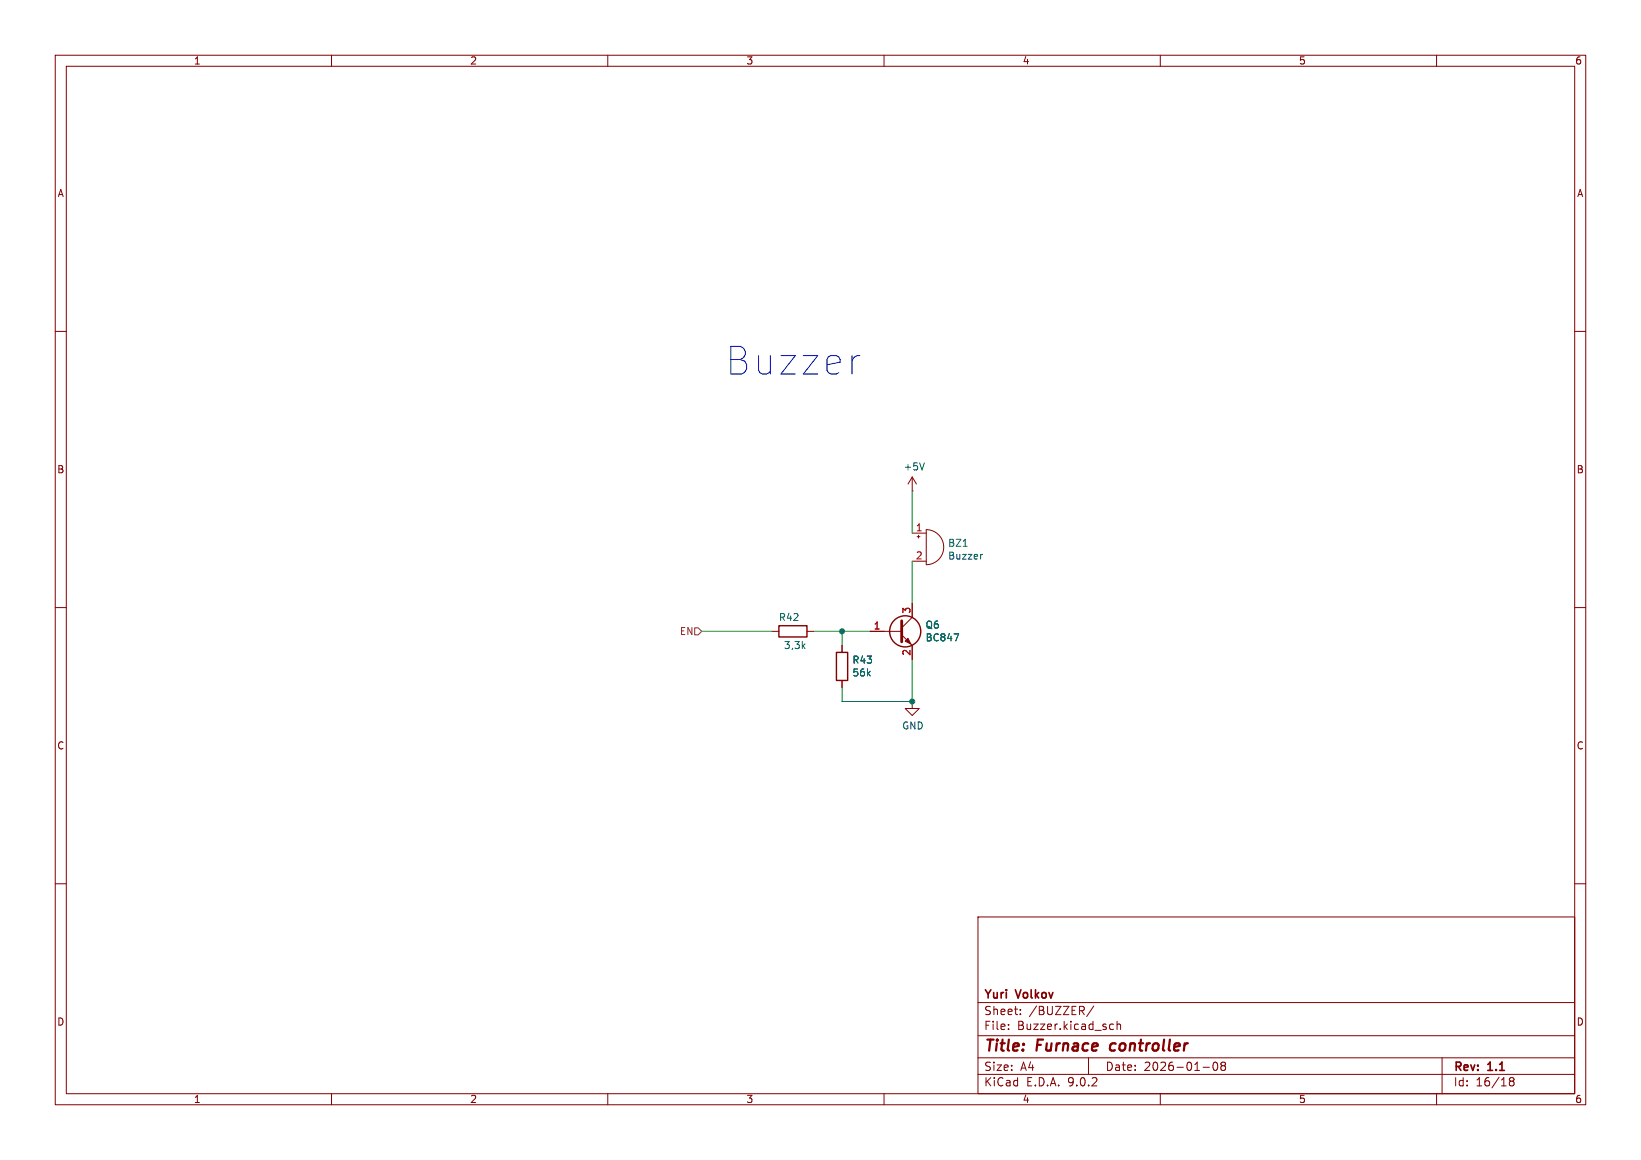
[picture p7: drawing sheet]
<svg xmlns="http://www.w3.org/2000/svg" width="297mm" height="210mm" viewBox="0 0 297 210" stroke-linecap="round" stroke-linejoin="round" font-family="sans-serif">
<g fill="none" stroke="#840000" stroke-width=".18">
<path d="M10 10h277v190h-277zM12 12h273v186h-273zM60 10v2M110 10v2M160 10v2M210 10v2M260 10v2M10 60h2M285 60h2M165.1 88.9h.1M165.1 86.4l-.8 1.2M165.1 86.4l.8 1.2"/>
<path d="M165.1 86.4v2.5M165.1 96.5h2.5M166 97.2h.5M166.2 96.9v.5M167.6 95.9a3.2 3.2 0 0 1 3.2 3.2 3.2 3.2 0 0 1-3.2 3.1zM10 110h2M139.7 114.3h1.3M146 114.3h1.3M152.4 116.8v1.3M157.5 114.3h5.7M163.2 114.9l1.9 1.9v2.6M165.1 109.2v2.6l-1.9 1.9"/>
<path d="M165.1 101.6h2.5M285 110h2M152.4 123.2v1.3M165.1 127v1.3h1.3l-1.3 1.2-1.3-1.2h1.3M165.1 127h.1M10 160h2M177 166h108v32h-108zM285 160h2M60 198v2M110 198v2M160 198v2M177 194.5h108"/>
<path d="M177 191.5h108M177 187.5h108M177 181.5h108M182.5 186.3v.1M182.5 185.5v.1M184.7 183.6v.1M184.7 182.8v.1M197 191.5v3M198 182.1l-1.3 2M201 186.3h.5M201 185.5h.5M202.2 185.5l.2-.1 .3 .1 .1 .9"/>
<path d="M202.2 184.9v1.5M210 198v2M217.7 193.2h1.2M219.7 192.4l.2-.1a.8 .8 0 0 1 .5 .7 .8 .8 0 0 1-.5 .8l-.2-.1-.2-.5zM221.2 192.9l-.2-.2 .2-.4 .5 .1 .1 .2-.3 .3M221.2 192.9l-.2 .3v.5l.2 .1 .5-.1 .1-.2-.1-.4-.2-.2M221.2 192.9h.3M260 198v2M261 191.5v6.5M273.5 195.7l-.3-.2 .3-.4 .4 .1 .1 .2-.3 .3M273.5 195.7l-.3 .3v.5l.3 .1 .4-.1 .1-.2v-.4l-.3-.2M273.5 195.7h.2"/>
</g>
<path d="M201.1 189.1l-.2 .7 .3 .4" fill="none" stroke="#840000" stroke-width=".4"/>
<path d="M167.3 83.8l-.4 1.3M174.3 98.9h.8M172.7 114.8h.8l-.5 1.2M177.8 100.4h-.2" fill="none" stroke="#006464" stroke-width=".18"/>
<g fill="none" stroke="#840000" stroke-width=".25">
<path d="M141 113.3h5v2h-5zM151.4 118.1h2v5.1h-2z"/>
<circle cx="163.8" cy="114.3" r="2.82"/>
</g>
<path d="M163.2 112.4v3.8" fill="none" stroke="#840000" stroke-width=".51"/>
<path d="M163.8 116.1l.5-.5 .5 1z" fill="#840000" stroke="#840000" stroke-width=".18"/>
<path d="M125.7 113.7h.7l.6 .6-.6 .6h-.7z" fill="none" stroke="#725600" stroke-width=".18"/>
<path d="M165.1 88.9v7.6M127 114.3h12.7M147.3 114.3h10.2M152.4 114.3v2.5M165.1 119.4v7.6h-12.7v-2.5M165.1 101.6v7.6" fill="none" stroke="#009600" stroke-width=".18"/>
<g fill="#009600" stroke="#009600" stroke-width=".18">
<circle cx="152.4" cy="114.3" r=".46"/>
<circle cx="165.1" cy="127" r=".46"/>
</g>
<text font-size="7" fill="#0000c2" x="131.7" y="68.3">Buzzer</text>
<g font-size="2.8" fill="#840000">
<text x="178" y="190.9">Title:</text>
<text x="187.7" y="190.9">Furnace</text>
<text x="201.8" y="190.9">controller</text>
</g>
<g font-size="2.1" fill="#840000">
<text x="178" y="184">Sheet:</text>
<text x="178" y="181.2">Yuri</text>
<text x="184" y="181.2">Volkov</text>
<text x="186.2" y="184">/BUZZER/</text>
<text x="178" y="186.7">File:</text>
<text x="184.1" y="186.7">Buzzer.kicad_sch</text>
<text x="178" y="196.9">KiCad</text>
<text x="178" y="194.1">Size:</text>
<text x="184.7" y="194.1">A4</text>
<text x="185.7" y="196.9">E.D.A.</text>
<text x="193.3" y="196.9">9.0.2</text>
<text x="200" y="194.1">Date:</text>
<text x="207" y="194.1">2026-01-08</text>
<text x="263" y="194.3">Rev:</text>
<text x="263" y="196.9">Id:</text>
<text x="267.1" y="196.9">16/18</text>
<text x="269.4" y="194.3">1.1</text>
</g>
<g font-size="1.8" fill="#840000">
<text x="35" y="11.9">1</text>
<text x="85" y="11.9">2</text>
<text x="135" y="11.9">3</text>
<text x="185" y="11.9">4</text>
<text x="235" y="11.9">5</text>
<text x="285" y="11.9">6</text>
<text x="10.3" y="35.9">A</text>
<text x="285.3" y="35.9">A</text>
<text x="10.3" y="85.9">B</text>
<text x="285.3" y="85.9">B</text>
<text x="10.3" y="135.9">C</text>
<text x="285.3" y="135.9">C</text>
<text x="10.3" y="185.9">D</text>
<text x="285.3" y="185.9">D</text>
<text x="35" y="199.9">1</text>
<text x="85" y="199.9">2</text>
<text x="135" y="199.9">3</text>
<text x="185" y="199.9">4</text>
<text x="235" y="199.9">5</text>
<text x="285" y="199.9">6</text>
</g>
<g font-size="1.8" fill="#006464">
<text x="163.4" y="85.4">+5V</text>
<text x="171.5" y="99.2">BZ1</text>
<text x="171.5" y="101.5">Buzzer</text>
<text x="140.9" y="112.6">R42</text>
<text x="167.4" y="114">Q6</text>
<text x="141.8" y="117.7">3,3k</text>
<text x="167.4" y="116.3">BC847</text>
<text x="154.2" y="122.7">56k</text>
<text x="154.2" y="120.3">R43</text>
<text x="163.2" y="132.3">GND</text>
</g>
<g font-size="1.8" fill="#a90000">
<text x="165.7" y="96.3">1</text>
<text x="165.7" y="101.3">2</text>
<text x="164.8" y="111.2" transform="rotate(-90 164.8 111.2)">3</text>
<text x="158" y="114">1</text>
<text x="164.8" y="118.8" transform="rotate(-90 164.8 118.8)">2</text>
</g>
<text font-size="1.8" fill="#725600" x="122.9" y="115.2">EN</text>
</svg>
